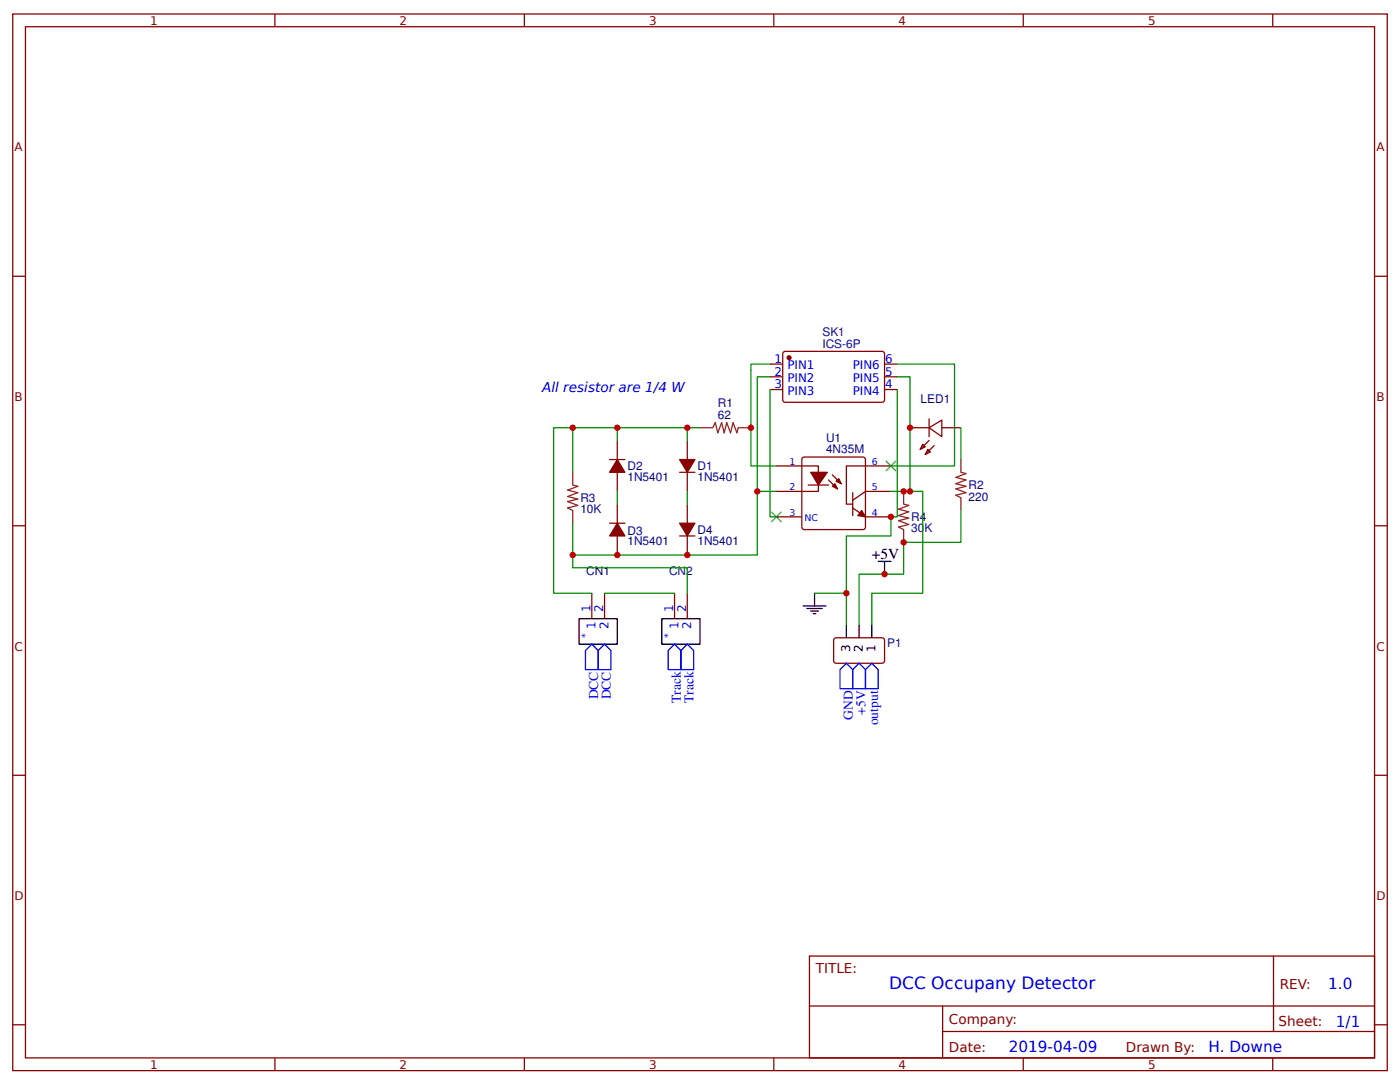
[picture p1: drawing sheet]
<svg xmlns="http://www.w3.org/2000/svg" width="291mm" height="225mm" viewBox="0 0 291 225" stroke-linecap="round" stroke-linejoin="round" font-family="sans-serif">
<g fill="none" stroke="#800" stroke-width=".26">
<path d="M2.6 2.9h285.8v219.6h-285.8zM5.3 5.6h280.5v214.3h-280.5zM57.1 2.9v2.7M109 2.9v2.7M160.9 2.9v2.7M212.7 2.9v2.7M264.6 2.9v2.7M2.6 57.4h2.7M285.8 57.4h2.6M160.1 75.7h2.6M160.1 78.3h2.6M163 73.1h20.6l.3 .5-.1 9.7-.4 .3-20.4-.1-.3-.4v-9.5z"/>
<path d="M183.9 75.7h2.6M183.9 78.3h2.6M126.7 95.5h3.2M128.3 91.5v4M128.3 98.2v3.9M141.3 98.2h3.2M142.9 91.5v4M142.9 98.2v3.9M160.1 81h2.6M161.4 96.8h8.7v5.3h-8.7M166.9 95.1l12.5-.1 .4 .2 .1 14.3-.2 .5-12.5 .1-.4-.3-.1-14.3zM172.2 99.7l1.9 1.9"/>
<path d="M173 98.7l1.9 1.8M183.9 81h2.6M185.2 96.8h-9.3v8h1.4M189.2 88.9h3.9M191.8 92.3l.6 .6-1.1 .5zM192.9 93.4l.5 .5-1 .6zM193.1 88.9l2.7-1.6v3.5zM193.1 91.5l-1.8 1.9M193.1 87v3.8M194.2 92.6l-1.8 1.9M195.8 88.9h4M2.6 109.3h2.7"/>
<path d="M126.7 108.7h3.2M128.3 104.8v3.9M128.3 111.4v4M141.3 111.4h3.2M142.9 104.8v3.9M142.9 111.4v4M161.4 107.4h5.3M168 100.8h4.2M177.3 105.6l2.6 1.8h5.3M177.3 102.4v4.8M185.2 102.1h-5.3l-2.6 1.9M285.8 109.3h2.6"/>
<path d="M123 123.3v5.3M125.7 123.3v5.3M140.2 123.3v5.3M142.9 123.3v5.3M173.6 132.6h10l.3 .5-.1 4.5-.4 .2h-9.8l-.3-.5v-4.2zM2.6 161.1h2.7M285.8 161.1h2.6M168.3 198.7h117.5v21.2h-117.5zM264.7 198.7l.1 15.7M2.6 213h2.7M57.1 219.9v2.6M109 219.9v2.6"/>
<path d="M160.9 219.9v2.6M168.3 209.1h117.4M196 214.4h89.7M196 209.1v10.6M212.7 219.9v2.6M264.6 219.9v2.6M285.8 213h2.6"/>
</g>
<g fill="#800" stroke="#800" stroke-width=".26">
<path d="M141.3 108.7h3.2l-1.6 2.7z"/>
<path d="M128.3 108.7l1.6 2.7h-3.2z"/>
<path d="M141.3 95.5h3.2l-1.6 2.7z"/>
<path d="M128.3 95.5l1.6 2.7h-3.2z"/>
<path d="M179.1 106.1l.8 1.3-1.6-.2z"/>
<path d="M173 101.1l.6-.6 .5 1.1z"/>
<path d="M173.8 100l.6-.5 .5 1z"/>
<path d="M168.5 98.2h3.5l-1.9 2.6z"/>
<circle cx="164" cy="74.3" r=".4"/>
</g>
<g fill="#000" stroke="#3c3" stroke-width=".26">
<path d="M184.1 95.8l2.2 2.1zM186.3 95.8l-2.2 2.1z"/>
<path d="M160.3 106.4l2.2 2.1zM160.3 108.5l2.2-2.1z"/>
</g>
<path d="M182.6 116.7h2.6M183.9 116.7v2.6M120.4 128.6h7.9v5.3h-7.9zM137.6 128.6h7.9v5.3h-7.9zM167 125.9h4.7M167.7 126.5h3.2M168.5 127h1.6M169.1 127.5h.5M169.3 123.3v2.6M175.9 129.9v2.7M178.6 129.9v2.7M181.2 129.9v2.7" fill="none" stroke="#000" stroke-width=".26"/>
<g fill="none" stroke="#080" stroke-width=".26">
<path d="M160.1 75.7h-4v21.1h5.3M160.1 78.3h-2.7v23.8M186.5 78.3h2.7v23.8M186.5 75.7h11.9v21.1h-13.2M119.1 88.9h-4v34.4h7.9M128.3 88.9v2.6M142.9 88.9v2.6M145.5 88.9h-26.4v9.3M160.1 81v26.4h1.3M186.5 81v26.4h-1.3v4h-9.3v18.5M199.8 88.9v6.6M119.1 115.4v2.6h23.8v5.3"/>
<path d="M128.3 102.1v2.7M142.9 102.1v2.7M161.4 102.1h-4v13.3h-38.3v-6.7M185.2 102.1h6.6v21.2h-10.6v6.6M199.8 106.1v6.6h-11.9v6.6h-9.3v10.6M125.7 123.3h14.5M169.3 123.3h6.6"/>
</g>
<path d="M119.1 98.2v2.6l1 .3-2.1 .8 2.1 .5-2.1 .8 2.1 .5-2.1 .5 2.1 .8-2.1 .6 1.1 .5v2.6M145.5 88.9h2.7l.5-1.1 .5 2.2 .8-2.2 .5 2.2 .6-2.2 .8 2.2 .5-2.2 .8 2.2 .3-1.1h2.6M199.8 95.5v2.7l1 .2-2.1 .8 2.1 .5-2.1 .8 2.1 .6-2.1 .5 2.1 .8-2.1 .5 1.1 .6v2.6M187.9 102.1v2.7l1 .2-2.1 .8 2.1 .6-2.1 .8 2.1 .5-2.1 .5 2.1 .8-2.1 .5 1.1 .6v2.6" fill="none" stroke="#8d2323" stroke-width=".26"/>
<path d="M123 133.9l1.4 1.3v4h-2.7v-4zM125.7 133.9l1.3 1.3v4h-2.6v-4zM140.2 133.9l1.4 1.3v4h-2.7v-4zM141.6 135.2l1.3-1.3 1.3 1.3v4h-2.6zM174.6 139.2l1.3-1.4 1.4 1.4v3.9h-2.7zM178.6 137.8l1.3 1.4v3.9h-2.6v-3.9zM181.2 137.8l1.4 1.4v3.9h-2.7v-3.9z" fill="none" stroke="#00f" stroke-width=".26"/>
<g fill="#c00">
<circle cx="189.2" cy="88.9" r=".66"/>
<circle cx="185.2" cy="107.4" r=".66"/>
<circle cx="119.1" cy="115.4" r=".66"/>
<circle cx="175.9" cy="123.3" r=".66"/>
<circle cx="142.9" cy="115.4" r=".66"/>
<circle cx="128.3" cy="115.4" r=".66"/>
<circle cx="187.9" cy="102.1" r=".66"/>
<circle cx="189.2" cy="102.1" r=".66"/>
<circle cx="187.9" cy="112.7" r=".66"/>
<circle cx="183.9" cy="119.3" r=".66"/>
<circle cx="128.3" cy="88.9" r=".66"/>
<circle cx="142.9" cy="88.9" r=".66"/>
<circle cx="119.1" cy="88.9" r=".66"/>
<circle cx="156.1" cy="88.9" r=".66"/>
<circle cx="157.4" cy="102.1" r=".66"/>
</g>
<text font-size="3.5" fill="#00f" x="184.8" y="205.5">DCC Occupany Detector</text>
<text font-size="3.2" x="181.2" y="116.2">+5V</text>
<g font-size="3.2" fill="#00f">
<text x="276.1" y="205.6">1.0</text>
<text x="277.7" y="213.4">1/1</text>
<text x="209.7" y="218.7">2019-04-09</text>
<text x="251.3" y="218.6">H. Downe</text>
</g>
<g font-size="2.8" fill="#00f">
<text x="112.7" y="81.5">All resistor are 1/4 W</text>
<text x="124.4" y="145.4" transform="rotate(-90 124.4 145.4)">DCC</text>
<text x="127" y="145.4" transform="rotate(-90 127 145.4)">DCC</text>
<text x="141.6" y="146.2" transform="rotate(-90 141.6 146.2)">Track</text>
<text x="144.2" y="146.2" transform="rotate(-90 144.2 146.2)">Track</text>
<text x="177.3" y="149.7" transform="rotate(-90 177.3 149.7)">GND</text>
<text x="179.9" y="148.6" transform="rotate(-90 179.9 148.6)">+5V</text>
<text x="182.6" y="150.7" transform="rotate(-90 182.6 150.7)">output</text>
</g>
<g font-size="2.8" fill="#800">
<text x="169.6" y="202.1">TITLE:</text>
<text x="266.1" y="205.6">REV:</text>
<text x="197.3" y="212.8">Company:</text>
<text x="265.8" y="213.3">Sheet:</text>
<text x="197.3" y="218.5">Date:</text>
<text x="234.1" y="218.6">Drawn By:</text>
</g>
<g font-size="2.5" fill="#800">
<text x="31.2" y="5.2">1</text>
<text x="83.1" y="5.2">2</text>
<text x="134.9" y="5.2">3</text>
<text x="186.8" y="5.2">4</text>
<text x="238.7" y="5.2">5</text>
<text x="3" y="31.5">A</text>
<text x="286.1" y="31.5">A</text>
<text x="3" y="83.3">B</text>
<text x="286.1" y="83.3">B</text>
<text x="3" y="135.2">C</text>
<text x="286.1" y="135.2">C</text>
<text x="3" y="187.1">D</text>
<text x="286.1" y="187.1">D</text>
<text x="31.2" y="222.1">1</text>
<text x="83.1" y="222.1">2</text>
<text x="134.9" y="222.1">3</text>
<text x="186.8" y="222.1">4</text>
<text x="238.7" y="222.1">5</text>
</g>
<g font-size="2.5" fill="#000080">
<text x="171" y="69.8">SK1</text>
<text x="171" y="72.2">ICS-6P</text>
<text x="191.4" y="83.8">LED1</text>
<text x="149.2" y="87">62</text>
<text x="149.2" y="84.7">R1</text>
<text x="171.7" y="91.9">U1</text>
<text x="171.7" y="94.2">4N35M</text>
<text x="130.4" y="100.1">1N5401</text>
<text x="130.4" y="97.7">D2</text>
<text x="145" y="100.1">1N5401</text>
<text x="145" y="97.7">D1</text>
<text x="201.3" y="101.7">R2</text>
<text x="120.6" y="106.7">10K</text>
<text x="120.7" y="104.3">R3</text>
<text x="201.3" y="104.1">220</text>
<text x="130.4" y="113.3">1N5401</text>
<text x="130.4" y="111.2">D3</text>
<text x="145" y="113.3">1N5401</text>
<text x="145" y="111">D4</text>
<text x="189.4" y="110.7">30K</text>
<text x="189.4" y="108.3">R4</text>
<text x="121.9" y="119.6">CN1</text>
<text x="139.1" y="119.6">CN2</text>
<text x="184.4" y="134.5">P1</text>
</g>
<g font-size="2.5" fill="#00f">
<text x="161" y="75.4">1</text>
<text x="163.7" y="76.7">PIN1</text>
<text x="177.3" y="76.7">PIN6</text>
<text x="184" y="75.4">6</text>
<text x="161" y="78.1">2</text>
<text x="161" y="80.7">3</text>
<text x="163.7" y="79.4">PIN2</text>
<text x="163.7" y="82">PIN3</text>
<text x="177.3" y="82">PIN4</text>
<text x="177.3" y="79.4">PIN5</text>
<text x="184" y="80.7">4</text>
<text x="184" y="78.1">5</text>
<text x="122.8" y="127.3" transform="rotate(-90 122.8 127.3)">1</text>
<text x="123.8" y="130.7" transform="rotate(-90 123.8 130.7)">1</text>
<text x="125.4" y="127.3" transform="rotate(-90 125.4 127.3)">2</text>
<text x="126.5" y="130.7" transform="rotate(-90 126.5 130.7)">2</text>
<text x="140" y="127.3" transform="rotate(-90 140 127.3)">1</text>
<text x="141" y="130.7" transform="rotate(-90 141 130.7)">1</text>
<text x="142.6" y="127.3" transform="rotate(-90 142.6 127.3)">2</text>
<text x="143.7" y="130.7" transform="rotate(-90 143.7 130.7)">2</text>
</g>
<g font-size="2.5">
<text x="176.7" y="135.5" transform="rotate(-90 176.7 135.5)">3</text>
<text x="179.4" y="135.5" transform="rotate(-90 179.4 135.5)">2</text>
<text x="182" y="135.5" transform="rotate(-90 182 135.5)">1</text>
</g>
<g font-size="1.9" fill="#00f">
<text x="164.1" y="96.6">1</text>
<text x="164.1" y="101.9">2</text>
<text x="181.2" y="101.9">5</text>
<text x="181.2" y="96.6">6</text>
<text x="164.1" y="107.2">3</text>
<text x="181.2" y="107.2">4</text>
<text x="167.2" y="108.2">NC</text>
<text x="122.3" y="132.6" transform="rotate(-90 122.3 132.6)">*</text>
<text x="139.5" y="132.6" transform="rotate(-90 139.5 132.6)">*</text>
</g>
</svg>
